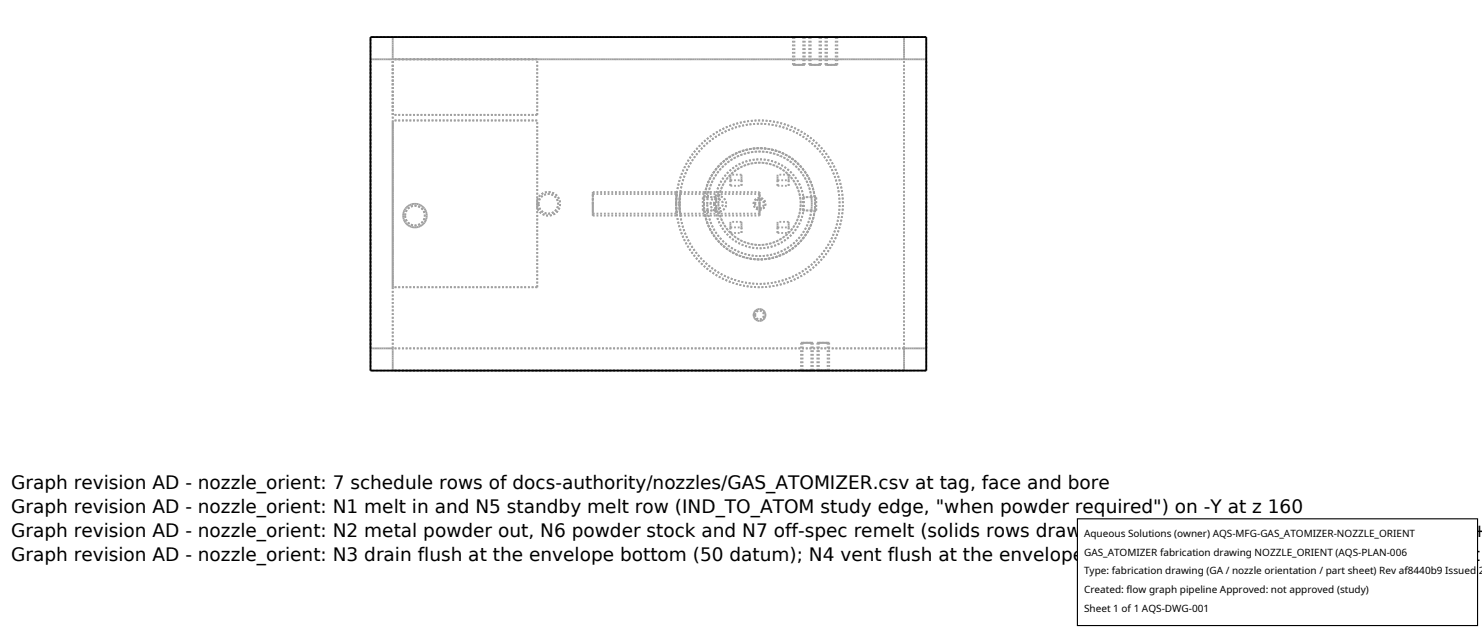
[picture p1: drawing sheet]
<svg xmlns="http://www.w3.org/2000/svg" width="212mm" height="90mm" viewBox="0 0 212 90" stroke-linecap="round" stroke-linejoin="round" font-family="sans-serif">
<g fill="none" stroke="#a0a0a0" stroke-width=".26" stroke-dasharray=".3 .3" stroke-linecap="butt">
<path d="M52.9 8.5h3.2M56.1 8.5v-3.2M56.1 16.4v-7.9M56.1 5.3v3.2M56.1 8.5h-3.2M56.1 8.5h73M76.7 17.2h-20.6M76.7 8.5h-20.6M76.7 16.4v-7.9M76.7 16.4h-20.6M113.2 9.3v-4M113.2 9.3h1.7"/>
<path d="M113.2 5.3h1.7M113.5 9.3v-4M113.5 9.3h1.2M113.5 5.3h1.2M114.7 9.3h-1.2M114.7 5.3h-1.2M114.7 5.3v4M114.9 9.3h-1.7M114.9 5.3h-1.7M114.9 5.3v4M115.6 9.3v-4M115.6 9.3h1.7"/>
<path d="M115.6 5.3h1.7M115.8 9.3v-4M115.8 9.3h1.2M115.8 5.3h1.2M117 9.3h-1.2M117 5.3h-1.2M117 5.3v4M117.3 9.3h-1.7M117.3 5.3h-1.7M117.3 5.3v4M117.9 9.3v-4M117.9 9.3h1.7"/>
<path d="M117.9 5.3h1.7M118.1 9.3v-4M118.1 9.3h1.3M118.1 5.3h1.3M119.4 9.3h-1.3M119.4 5.3h-1.3M119.4 5.3v4M119.6 9.3h-1.7M119.6 5.3h-1.7M119.6 5.3v4M129.1 8.5h3.2M129.1 8.5v-3.2"/>
<path d="M129.1 5.3h-73M129.1 5.3v3.2M129.1 8.5h-73M132.3 8.5h-3.2M132.3 5.3h-79.4M57.6 30.8l.1 .7 .4 .5 .5 .3 .7 .2 .6-.2 .6-.3 .3-.6 .1-.6-.1-.7-.4-.5-.5-.4-.7-.1-.6 .2-.5 .3-.4 .5-.1 .7M57.6 30.8l.1-.7 .4-.5 .5-.3 .6-.2 .7 .1 .5 .4 .4 .5 .1 .7-.1 .6-.3 .6-.6 .3-.6 .2-.7-.2-.5-.3-.4-.5-.1-.7M57.9 30.8l.1-.5 .3-.5 .4-.3 .6-.1 .5 .1 .5 .3 .3 .5 .1 .5-.1 .5-.4 .5-.4 .3-.6 .1-.5-.1-.4-.3-.3-.5-.1-.5M57.9 30.8l.1 .5 .3 .5 .4 .3 .5 .1 .6-.1 .4-.3 .4-.5 .1-.5-.1-.5-.3-.5-.5-.3-.5-.1-.6 .1-.4 .3-.3 .5-.1 .5M76.7 29.7v-1.2M76.7 28.5l.3-.5 .4-.3 .6-.2 .6-.1 .5 .2 .5 .4 .3 .5 .1 .6-.1 .5-.3 .5-.4 .4-.6 .3h-.6l-.5-.2-.5-.4-.3-.5M76.9 29.1l.1-.5 .3-.5 .5-.3 .5-.1 .5 .1 .5 .3 .3 .5 .1 .5-.1 .5-.3 .5-.4 .3-.6 .1-.5-.1-.5-.3-.3-.4-.1-.6"/>
<path d="M84.7 29.1v-1.7M84.7 27.4v3.4M84.7 30.8v-1.7M84.7 29.1v-1.4M84.7 27.7v2.8M84.7 30.5v-1.4M84.7 30.8h12M84.7 27.4h12M84.7 30.5h12M84.7 27.7h12M96.6 29.1l.2-2.3 .7-2.3 1.1-2.1 1.5-1.7 1.8-1.5 2-1.1 2.2-.7 2.3-.2 2.3 .2 2.3 .7 2.1 1.1 1.8 1.5 1.5 1.8 1.1 2 .6 2.2 .3 2.4-.2 2.2-.7 2.3-1.1 2.1-1.5 1.8-1.8 1.5-2 1.1-2.1 .7-2.5 .2-2.2-.2-2.3-.7-2.1-1.1-1.8-1.5-1.5-1.7-1.1-2.1-.7-2.3-.2-2.3M96.6 29.1l.1 1.7"/>
<path d="M96.6 29.1l.1-1.7M96.6 29.1l.1 1.4M96.7 30.5l-.1-1.3 .1-1.5M96.7 27.7l-.1 1.4M96.7 30.8l-.1-1.7M96.7 27.4l-.1 1.7M97 29.1l.3 2.3 .6 2.1 1.1 2 1.3 1.6 1.8 1.5 1.9 1 2.1 .7 2.2 .2 2.3-.2 2.1-.6 1.9-1 1.9-1.4 1.4-1.7 1.1-2.1 .7-2.1 .2-2.2-.2-2.3-.6-2.1-1.1-2-1.4-1.7-1.7-1.4-1.9-1.1-2.2-.7-2.2-.2-2.2 .2-2.2 .6-2.1 1.1-1.6 1.3-1.5 1.9-1.1 1.9-.6 2.1-.3 2.3M97 29.1l.2 1.7M97 29.1l.2-1.7M97 29.1l.1-1.4M97.1 27.7l-.1 1.2 .1 1.6M97.1 30.5l-.1-1.4"/>
<path d="M97.1 30.5h11.4M97.1 27.7h11.4M97.2 30.8l-.2-1.7M97.2 27.4l-.2 1.7M97.2 30.8h11.3M97.2 27.4h11.3M100.4 30.1v-1.9M100.4 28.2h1.9M100.4 30.1h1.9M100.5 29.1l.2 1.5 .4 1.5 .8 1.4 .9 1.2 1.2 .9 1.4 .8 1.5 .5 1.5 .1 1.5-.1 1.6-.4 1.4-.8 1.2-1 1-1.2 .7-1.3 .5-1.5 .1-1.6-.1-1.4-.4-1.5-.8-1.5-.9-1.1-1.2-1-1.4-.8-1.5-.5-1.5-.1-1.7 .1-1.4 .4-1.4 .8-1.2 .9-1 1.3-.8 1.4-.4 1.5-.2 1.5M100.5 29.1l.2-1.5 .4-1.5 .8-1.4 .9-1.2 1.2-.9 1.4-.8 1.5-.5 1.5-.1 1.5 .1 1.6 .5 1.4 .7 1.2 1 1 1.2 .7 1.3 .5 1.5 .1 1.6-.1 1.4-.4 1.5-.8 1.5-.9 1.1-1.2 1-1.4 .8-1.5 .5-1.5 .1-1.7-.1-1.4-.4-1.4-.8-1.2-.9-1-1.3-.8-1.4-.4-1.5-.2-1.5M101 29.1l.2-1.5 .4-1.4 .7-1.2 .9-1.2 1.2-.9 1.2-.7 1.4-.4 1.4-.2 1.5 .2 1.4 .4 1.3 .7 1.1 .9 1 1.2 .6 1.2 .5 1.4 .1 1.4-.1 1.5-.4 1.4-.7 1.3-.9 1.2-1.2 .9-1.3 .7-1.4 .4-1.3 .2-1.6-.2-1.4-.4-1.2-.7-1.2-.9-.9-1.1-.7-1.3-.4-1.4-.2-1.5"/>
<path d="M101 29.1l.1-.9M101.1 28.2l.3-1.4 .5-1.2 .7-1 .8-1 1.1-.8 1.2-.6 1.4-.4 1.3-.2 1.3 .2 1.4 .3 1.2 .6 1.1 .8 .8 .9 .9 1.2 .5 1.2 .3 1.4M101.1 30.1l-.1-1M101.1 28.2h-.7M101.1 30.1h-.7M101.5 29.1l.1-.4 .2-.3 .3-.3 .5-.1 .4 .1 .4 .2 .2 .4 .1 .4-.1 .4-.2 .4-.3 .2-.5 .1-.4-.1-.4-.2-.2-.4-.1-.4M102 29.1l.1-.4 .5-.2 .4 .1 .2 .5-.1 .4-.5 .2-.4-.1-.2-.5M102.1 29.1l.1-1.1 .4-1.3 .6-1.1 .8-1 .9-.8 1.1-.5 1.1-.4 1.3-.1 1.2 .1 1.2 .3 1.1 .5 1 .9 .8 .9 .6 1.1 .4 1.2 .1 1.3-.1 1.2-.3 1.2-.6 1.1-.8 .9-.8 .8-1.1 .6-1.3 .4-1.3 .2-1.2-.2-1.2-.3-1.1-.6-1-.8-.8-1-.6-1.1-.4-1.3-.1-1.1M102.3 28.2h-1.2M102.3 30.1v-1.9M102.3 30.1h-1.2M102.6 29.1l.1-1.1 .4-1.2 .5-.9 .7-1 .9-.7 1-.5 1.1-.4 1.1-.1 1.2 .1 1.1 .4 1 .5 .9 .7 .7 .9 .6 1 .3 1 .2 1.2-.2 1.2-.3 1.1-.5 1-.7 .9-.8 .7-1 .6-1.2 .3-1.1 .2-1.2-.1-1.1-.3-1.1-.6-.8-.7-.8-.9-.5-1-.4-1.1-.1-1.2"/>
<path d="M102.6 29.1l.1 1.2 .4 1.1 .5 .9 .7 1 .9 .7 1 .5 1.1 .4 1.1 .1 1.2-.1 1.1-.3 1-.6 .9-.7 .7-.8 .6-1.1 .3-1 .2-1.2-.2-1.2-.3-1.1-.5-.9-.7-1-.8-.7-1-.6-1.2-.3-1.1-.2-1.2 .1-1.1 .3-1.1 .6-.8 .7-.8 .9-.5 1-.4 1.2-.1 1.1M104.3 25.7h1.6M104.3 32.5h1.6M104.3 31.7v.8M104.3 32.5v.8M104.3 33.3v-1.6M104.3 24.9v.8M104.3 25.7v.8M104.3 26.5v-1.6M104.3 33.3h1.6M104.3 26.5h1.6M105.9 31.7v.8"/>
<path d="M105.9 31.7h-1.6M105.9 32.5v.8M105.9 33.3v-1.6M105.9 24.9v.8M105.9 24.9h-1.6M105.9 25.7v.8M105.9 26.5v-1.6M107.6 29.1l.3-.6 .5-.2 .6 .2 .3 .6-.2 .6-.6 .2-.6-.2-.3-.6M107.9 29.1l.1-.4 .5-.2 .4 .1 .2 .5-.2 .4-.4 .2-.4-.1-.2-.5M108.5 29.1v-1.7M108.5 27.4v3.4M108.5 30.8v-1.7"/>
<path d="M108.5 29.1v-1.4M108.5 27.7v2.8M108.5 30.5v-1.4M111.1 32.5h1.5M111.1 25.7h1.5M111.1 31.7v.8M111.1 32.5v.8M111.1 33.3v-1.6M111.1 24.9v.8M111.1 25.7v.8M111.1 26.5v-1.6M111.1 33.3h1.5"/>
<path d="M111.1 26.5h1.5M112.6 31.7v.8M112.6 31.7h-1.5M112.6 32.5v.8M112.6 33.3v-1.6M112.6 24.9v.8M112.6 24.9h-1.5M112.6 25.7v.8M112.6 26.5v-1.6M114.7 30.1v-1.9M114.7 30.1h1.9M114.7 28.2h1.9"/>
<path d="M115.9 28.2v1.9M115.9 30.1l-.3 1.3-.5 1.2-.7 1-.9 1-1.1 .8-1.1 .6-1.4 .4-1.3 .2-1.4-.1-1.3-.4-1.3-.6-1-.8-.9-.8-.8-1.3-.5-1.2-.3-1.3M115.9 30.1h-1.2M115.9 28.2h-1.2M116.6 28.2h-.7M116.6 30.1h-.7M116.6 30.1v-1.9M52.9 49.7v-41.2M52.9 49.7h3.2M52.9 52.9v-47.6M56.1 52.9v-3.2M56.1 41v-23.8"/>
<path d="M56.1 49.7h-3.2M56.1 49.7v3.2M56.1 49.7v-41.2M76.7 41v-23.8M76.7 41h-20.6M107.6 45l.3-.6 .5-.3 .6 .2 .3 .6-.2 .6-.6 .3-.6-.2-.3-.6M107.6 45l.3 .6 .5 .2 .6-.2 .3-.6-.2-.6-.6-.3-.6 .3-.3 .6M107.9 45l.1 .4 .5 .2 .4-.2 .2-.4-.2-.4-.4-.2-.4 .1-.2 .5M107.9 45l.1-.4 .5-.2 .4 .1 .2 .5-.2 .4-.4 .2-.4-.2-.2-.4M114.4 48.9v4M114.4 48.9h1.7M114.4 52.9h1.7"/>
<path d="M114.6 48.9v4M114.6 48.9h1.3M114.6 52.9h1.3M115.9 48.9h-1.3M115.9 52.9h-1.3M115.9 52.9v-4M116.1 48.9h-1.7M116.1 52.9h-1.7M116.1 52.9v-4M116.7 48.9v4M116.7 48.9h1.7M116.7 52.9h1.7"/>
<path d="M117 48.9v4M117 48.9h1.2M117 52.9h1.2M118.2 48.9h-1.2M118.2 52.9h-1.2M118.2 52.9v-4M118.4 48.9h-1.7M118.4 52.9h-1.7M118.4 52.9v-4M129.1 52.9h-73M129.1 52.9v-3.2M129.1 49.7h3.2"/>
<path d="M129.1 49.7v3.2M129.1 49.7h-73M129.1 49.7v-41.2M132.3 49.7v-41.2M132.3 52.9v-47.6M132.3 52.9h-79.4M132.3 49.7h-3.2"/>
</g>
<path d="M52.9 5.3h79.4v47.6h-79.4z" fill="none" stroke="#000" stroke-width=".26"/>
<path d="M153.9 74.1h57.1v15.2h-57.1z" fill="#fff" stroke="#000" stroke-width=".16"/>
<g font-size="2.6">
<text x="1.6" y="69.8">Graph revision AD - nozzle_orient: 7 schedule rows of docs-authority/nozzles/GAS_ATOMIZER.csv at tag, face and bore</text>
<text x="1.6" y="73.3">Graph revision AD - nozzle_orient: N1 melt in and N5 standby melt row (IND_TO_ATOM study edge, &quot;when powder required&quot;) on -Y at z 160</text>
<text x="1.6" y="76.7">Graph revision AD - nozzle_orient: N2 metal powder out, N6 powder stock and N7 off-spec remelt (solids rows drawn DN15, bore not calculated, plan W4) on +</text>
<text x="1.6" y="80.2">Graph revision AD - nozzle_orient: N3 drain flush at the envelope bottom (50 datum); N4 vent flush at the envelope top (800 datum = box top); atmospheric t</text>
</g>
<g font-size="1.4">
<text x="154.8" y="76.6">Aqueous Solutions (owner) AQS-MFG-GAS_ATOMIZER-NOZZLE_ORIENT</text>
<text x="154.8" y="79.3">GAS_ATOMIZER fabrication drawing NOZZLE_ORIENT (AQS-PLAN-006</text>
<text x="154.8" y="82">Type: fabrication drawing (GA / nozzle orientation / part sheet) Rev af8440b9 Issued 2</text>
<text x="154.8" y="84.7">Created: flow graph pipeline Approved: not approved (study)</text>
<text x="154.8" y="87.4">Sheet 1 of 1 AQS-DWG-001</text>
</g>
</svg>
